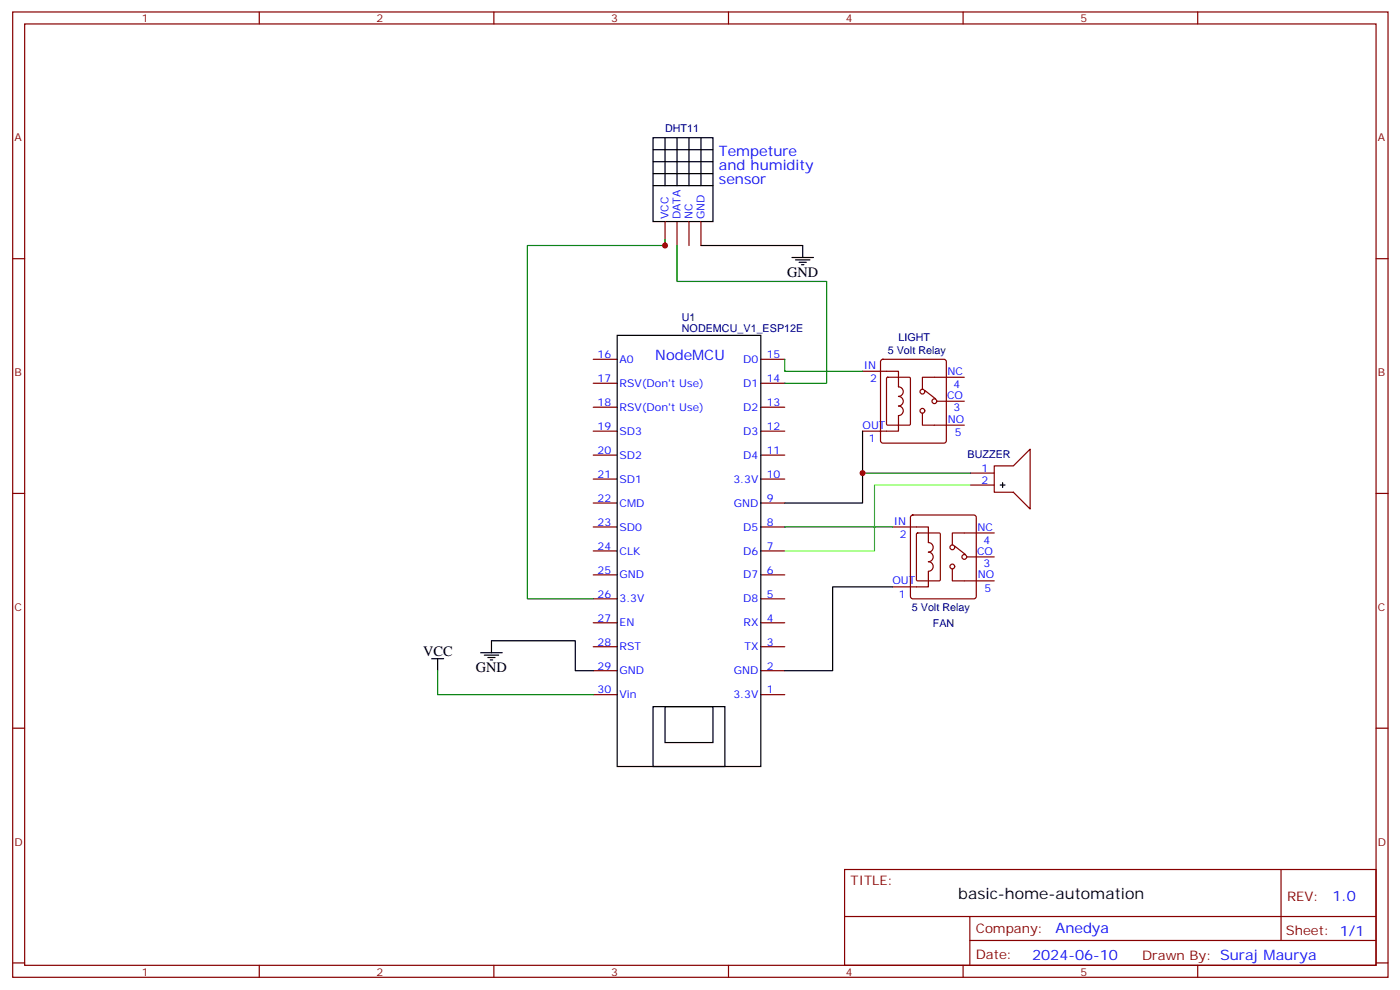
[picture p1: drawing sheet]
<svg xmlns="http://www.w3.org/2000/svg" width="413mm" height="292mm" viewBox="0 0 413 292" stroke-linecap="round" stroke-linejoin="round" font-family="sans-serif">
<g fill="none" stroke="#870000" stroke-width=".35">
<path d="M3.7 3.5h405.4v284.4h-405.4zM7.3 7.1h398.3v277.2h-398.3zM76.4 3.5v3.6M145.6 3.5v3.6M214.7 3.5v3.6M283.8 3.5v3.6M353 3.5v3.6M3.7 76.2h3.6M196 65.3v7M199.5 65.3v7M203.1 65.3v7M206.6 65.3v7"/>
<path d="M405.6 76.2h3.5M174.8 119.9h7.1M174.8 112.9h7.1M174.8 105.8h7.1M224.2 119.9h7.1M224.2 112.9h7.1M224.2 105.8h7.1M254.2 109.4h10.6v4.5a1.41 1.41 0 0 1 1.4 1.5 1.41 1.41 0 0 1-1.4 1.4 1.41 1.41 0 0 1 1.4 1.4 1.41 1.41 0 0 1-1.4 1.4 1.41 1.41 0 0 1 1.4 1.4 1.41 1.41 0 0 1-1.4 1.4v4.6h-10.6M259.7 106l.5-.2h18l.5 .2 .2 .5v23.3l-.2 .5-.5 .2h-18l-.5-.2-.2-.5v-23.3zM272.6 115l3.1 2.5M276.1 118.2h8.1M284.2 111.1h-12.3v3.6"/>
<path d="M174.8 134.1h7.1M174.8 127h7.1M224.2 134.1h7.1M224.2 127h7.1M271.9 121.7v3.5h12.3M286 139.3h7M293 137.2h5.7l4.9-4.9v17.6l-4.9-4.9h-5.7zM3.7 145.3h3.6M174.8 155.2h7.1M174.8 148.2h7.1M174.8 141.1h7.1M224.2 155.2h7.1"/>
<path d="M224.2 148.2h7.1M224.2 141.1h7.1M263 155.2h10.6v4.6a1.41 1.41 0 0 1 1.4 1.4 1.41 1.41 0 0 1-1.4 1.4 1.41 1.41 0 0 1 1.4 1.4 1.41 1.41 0 0 1-1.4 1.5 1.41 1.41 0 0 1 1.4 1.4 1.41 1.41 0 0 1-1.4 1.4v4.6h-10.6M268.6 151.9l.4-.2h18l.5 .2 .2 .5v23.3l-.2 .5-.5 .2h-18l-.5-.2-.2-.5v-23.3zM286 142.9h7M293 157h-12.3v3.5M405.6 145.3h3.5M174.8 176.4h7.1M174.8 169.3h7.1M174.8 162.3h7.1M224.2 176.4h7.1M224.2 169.3h7.1"/>
<path d="M224.2 162.3h7.1M280.7 167.6v3.5h12.3M281.4 160.9l3.2 2.4M284.9 164h8.1M174.8 197.6h7.1M174.8 190.5h7.1M174.8 183.4h7.1M224.2 197.6h7.1M224.2 190.5h7.1M224.2 183.4h7.1M3.7 214.5h3.6M174.8 204.6h7.1"/>
<path d="M224.2 204.6h7.1M405.6 214.5h3.5M248.9 256.1h156.7v28.2h-156.7zM377.5 256.1l.1 20.9M249 270h156.4M285.8 277h119.6M285.8 270v14.1M3.7 283.6h3.6M76.4 284.3v3.6M145.6 284.3v3.6M214.7 284.3v3.6M283.8 284.3v3.6"/>
<path d="M353 284.3v3.6M405.6 283.6h3.5"/>
<circle cx="271.9" cy="115.4" r=".71"/>
<circle cx="275.4" cy="118.2" r=".71"/>
<circle cx="271.9" cy="121" r=".71"/>
<circle cx="280.7" cy="166.9" r=".71"/>
<circle cx="280.7" cy="161.2" r=".71"/>
<circle cx="284.2" cy="164" r=".71"/>
</g>
<g fill="none" stroke="#000" stroke-width=".35">
<path d="M192.5 40.6h17.6v24.7h-17.6zM192.5 44.1h17.6M192.5 47.6h17.6M192.5 51.2h17.6M192.5 54.7h17.6M196 40.6v14.1M199.5 40.6v14.1M203.1 40.6v14.1M206.6 40.6v14.1M233.4 75.8h6.3M234.5 76.6h4.2M235.5 77.3h2.1"/>
<path d="M236.2 78h.7M236.6 72.3v3.5M181.9 98.8h42.3v127h-42.3zM254.2 127v21.2h-22.9M294.8 142.9h1.4M295.5 142.2v1.4M263 172.9h-17.6v24.7h-14.1M127.2 194h3.5M129 194v3.6M141.7 192.3h6.3M142.7 193h4.3M143.8 193.7h2.1"/>
<path d="M144.5 194.4h.7M144.9 192.3v-3.6h24.6v8.9h5.3M192.5 208.1h21.1v17.7h-21.1zM196 208.1h14.1v10.6h-14.1z"/>
</g>
<path d="M261.3 111.3l.3-.2h6.4l.3 .2v13.6l-.2 .3h-6.5l-.3-.2zM270.1 157.2l.3-.2h6.4l.3 .2v13.5l-.1 .3-6.6 .1-.3-.2z" fill="none" stroke="#870f00" stroke-width=".35"/>
<path d="M196 70.6v1.7h-40.6v104.1h19.4M199.5 72.3v10.6h44.1v30h-12.3M231.3 105.8v3.6h22.9M254.2 139.3h31.8M231.3 155.2h31.7M129 197.6v7h45.8" fill="none" stroke="#008700" stroke-width=".35"/>
<path d="M286 142.9h-28.3v19.4h-26.4" fill="none" stroke="#6f3" stroke-width=".35"/>
<path d="M206.6 72.3h30" fill="none" stroke="#300" stroke-width=".35"/>
<g fill="#c00">
<circle cx="254.2" cy="139.3" r=".88"/>
<circle cx="196" cy="72.3" r=".88"/>
</g>
<text font-size="4.6" x="282.4" y="264.9">basic-home-automation</text>
<g font-size="4.2" fill="#00f">
<text x="211.9" y="45.9">Tempeture</text>
<text x="211.9" y="50.1">and humidity</text>
<text x="211.9" y="54.3">sensor</text>
<text x="193.1" y="106.1">NodeMCU</text>
<text x="392.7" y="265.4">1.0</text>
<text x="311.1" y="274.9">Anedya</text>
<text x="304.2" y="282.7">2024-06-10</text>
</g>
<g font-size="4.2">
<text x="232" y="81.5">GND</text>
<text x="124.7" y="193.3">VCC</text>
<text x="140.3" y="197.9">GND</text>
</g>
<g font-size="3.9" fill="#800">
<text x="250.7" y="260.7">TITLE:</text>
<text x="379.3" y="265.4">REV:</text>
<text x="287.6" y="274.9">Company:</text>
<text x="379" y="275.5">Sheet: 1/1</text>
<text x="287.6" y="282.6">Date:</text>
<text x="336.6" y="282.7">Drawn By: Suraj Maurya</text>
</g>
<g font-size="3.2" fill="#800">
<text x="41.8" y="6.5">1</text>
<text x="111" y="6.5">2</text>
<text x="180.1" y="6.5">3</text>
<text x="249.3" y="6.5">4</text>
<text x="318.4" y="6.5">5</text>
<text x="4.3" y="41.6">A</text>
<text x="406.1" y="41.6">A</text>
<text x="4.3" y="110.8">B</text>
<text x="406.1" y="110.8">B</text>
<text x="4.3" y="179.9">C</text>
<text x="406.1" y="179.9">C</text>
<text x="4.3" y="249.1">D</text>
<text x="406.1" y="249.1">D</text>
<text x="41.8" y="287.3">1</text>
<text x="111" y="287.3">2</text>
<text x="180.1" y="287.3">3</text>
<text x="249.3" y="287.3">4</text>
<text x="318.4" y="287.3">5</text>
</g>
<g font-size="3.2" fill="#000080">
<text x="196" y="38.8">DHT11</text>
<text x="201" y="94.7">U1</text>
<text x="201" y="97.7">NODEMCU_V1_ESP12E</text>
<text x="264.8" y="100.5">LIGHT</text>
<text x="261.7" y="104.2">5 Volt Relay</text>
<text x="285.2" y="134.8">BUZZER</text>
<text x="268.7" y="179.9">5 Volt Relay</text>
<text x="274.9" y="184.6">FAN</text>
</g>
<g font-size="3.2" fill="#00f">
<text x="197.1" y="64.6" transform="rotate(-90 197.1 64.6)">VCC</text>
<text x="200.6" y="64.6" transform="rotate(-90 200.6 64.6)">DATA</text>
<text x="204.1" y="64.6" transform="rotate(-90 204.1 64.6)">NC</text>
<text x="207.6" y="64.6" transform="rotate(-90 207.6 64.6)">GND</text>
<text x="176.1" y="105.5">16</text>
<text x="182.6" y="106.9">A0</text>
<text x="219.1" y="106.9">D0</text>
<text x="226" y="105.5">15</text>
<text x="176.1" y="112.5">17</text>
<text x="182.6" y="113.9">RSV(Don't Use)</text>
<text x="219.1" y="113.9">D1</text>
<text x="226" y="112.5">14</text>
<text x="254.6" y="108.7">IN</text>
<text x="256.4" y="112.5">2</text>
<text x="279.3" y="110.4">NC</text>
<text x="176.1" y="119.6">18</text>
<text x="226" y="119.6">13</text>
<text x="279.1" y="117.5">CO</text>
<text x="281" y="114.3">4</text>
<text x="182.6" y="121">RSV(Don't Use)</text>
<text x="219.1" y="121">D2</text>
<text x="279.3" y="124.5">NO</text>
<text x="281" y="121">3</text>
<text x="176.1" y="126.6">19</text>
<text x="182.6" y="128.1">SD3</text>
<text x="219.1" y="128.1">D3</text>
<text x="226" y="126.6">12</text>
<text x="254.2" y="126.3">OUT</text>
<text x="256.1" y="130.2">1</text>
<text x="281.4" y="128.4">5</text>
<text x="176.1" y="133.7">20</text>
<text x="182.6" y="135.1">SD2</text>
<text x="219.1" y="135.1">D4</text>
<text x="226" y="133.7">11</text>
<text x="176.1" y="140.8">21</text>
<text x="182.6" y="142.2">SD1</text>
<text x="216.2" y="142.2">3.3V</text>
<text x="226" y="140.8">10</text>
<text x="289.2" y="139">1</text>
<text x="289.2" y="142.5">2</text>
<text x="176.1" y="147.8">22</text>
<text x="182.6" y="149.2">CMD</text>
<text x="216.2" y="149.2">GND</text>
<text x="226" y="147.8">9</text>
<text x="176.1" y="154.9">23</text>
<text x="226" y="154.9">8</text>
<text x="263.4" y="154.5">IN</text>
<text x="176.1" y="161.9">24</text>
<text x="182.6" y="156.3">SD0</text>
<text x="219.1" y="156.3">D5</text>
<text x="226" y="161.9">7</text>
<text x="265.2" y="158.4">2</text>
<text x="288.1" y="156.3">NC</text>
<text x="289.8" y="160.2">4</text>
<text x="182.6" y="163.3">CLK</text>
<text x="219.1" y="163.3">D6</text>
<text x="288" y="163.3">CO</text>
<text x="289.8" y="166.9">3</text>
<text x="176.1" y="169">25</text>
<text x="182.6" y="170.4">GND</text>
<text x="219.1" y="170.4">D7</text>
<text x="226" y="169">6</text>
<text x="263" y="172.2">OUT</text>
<text x="288.1" y="170.4">NO</text>
<text x="176.1" y="176">26</text>
<text x="182.6" y="177.4">3.3V</text>
<text x="219.1" y="177.4">D8</text>
<text x="226" y="176">5</text>
<text x="264.9" y="176">1</text>
<text x="290.2" y="174.3">5</text>
<text x="176.1" y="183.1">27</text>
<text x="182.6" y="184.5">EN</text>
<text x="219.1" y="184.5">RX</text>
<text x="226" y="183.1">4</text>
<text x="176.1" y="190.1">28</text>
<text x="182.6" y="191.6">RST</text>
<text x="219.4" y="191.6">TX</text>
<text x="226" y="190.1">3</text>
<text x="176.1" y="197.2">29</text>
<text x="226" y="197.2">2</text>
<text x="182.6" y="198.6">GND</text>
<text x="216.2" y="198.6">GND</text>
<text x="176.1" y="204.3">30</text>
<text x="182.6" y="205.7">Vin</text>
<text x="216.2" y="205.7">3.3V</text>
<text x="226" y="204.3">1</text>
</g>
</svg>
